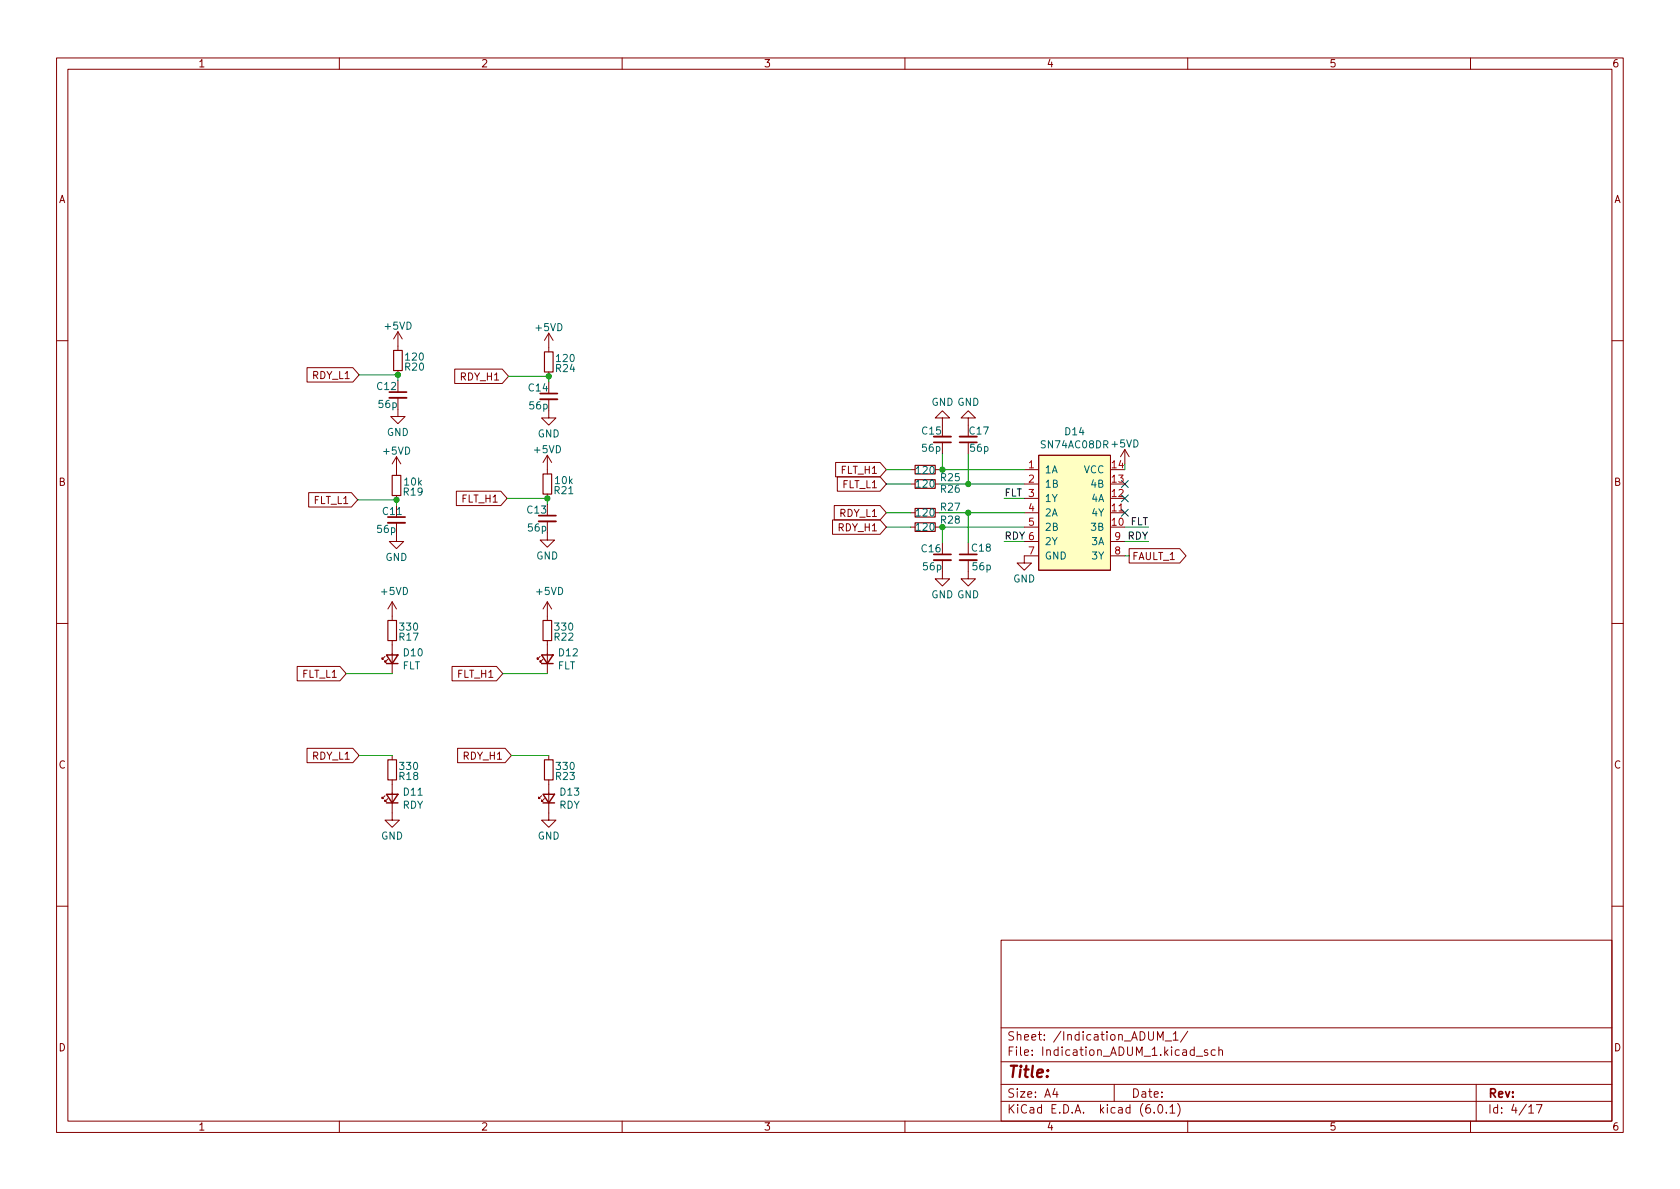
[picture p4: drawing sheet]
<svg xmlns="http://www.w3.org/2000/svg" width="297mm" height="210mm" viewBox="0 0 297 210" stroke-linecap="round" stroke-linejoin="round" font-family="sans-serif">
<g fill="none" stroke="#840000" stroke-width=".18">
<path d="M10 10.2h277v190.1h-277zM12 12.2h273v186.1h-273zM60 10.2v2M110 10.2v2M160 10.2v2M210 10.2v2M260 10.2v2M70.4 58.7v3.3M70.4 58.7l-.8 1.2M70.4 58.7l.7 1.2M97 58.9v3.3M97 58.9l-.7 1.3"/>
<path d="M97 58.9l.8 1.3M10 60.2h2M54.3 65h8.1l1.1 1.3-1.1 1.3h-8.1zM70.4 72.4v1.3h1.2l-1.2 1.2-1.3-1.2h1.3M70.4 65.5v.8M80.4 65.3h8.4l1.1 1.2-1.1 1.3h-8.4zM97 72.6v1.3h1.3l-1.3 1.3-1.2-1.3h1.2M97 65.8v.7M166.6 73.9h1.3l-1.3-1.3-1.2 1.3h1.2v1.3M166.6 78.2v2.1M171.2 73.9h1.3l-1.3-1.3-1.3 1.3h1.3v1.3M198.9 79.5l-.8 1.3"/>
<path d="M198.9 79.5v2.5M198.9 79.5l.7 1.3M285 60.2h2M54.6 87.1h7.5l1.1 1.3-1.1 1.3h-7.5zM70.1 94.5v1.3h1.3l-1.3 1.2-1.3-1.2h1.3M70.1 80.8l-.8 1.2M70.1 80.8v3.3M70.1 87.6v.8M70.1 80.8l.8 1.2M80.7 86.9h7.9l1.1 1.2-1.1 1.3h-7.9zM96.8 94.2v1.3h1.2l-1.2 1.3-1.3-1.3h1.3M96.8 80.5l-.8 1.3"/>
<path d="M96.8 80.5v3.3M96.8 87.4v.7M96.8 80.5l.7 1.3M147.2 91.9h8.4l1.1 1.3-1.1 1.3h-8.4zM147.5 89.4h8.1l1.1 1.3-1.1 1.2h-8.1zM147.7 81.8h7.9l1.1 1.3-1.1 1.2h-7.9zM148 84.3h7.6l1.1 1.3-1.1 1.3h-7.6zM161 83.1h.8M161 90.7h.8M161 85.6h.8M161 93.2h.8M165.4 83.1h.7"/>
<path d="M165.4 90.7h.7M165.4 85.6h.7M165.4 93.2h.7M171.2 99.1v3.3h1.3l-1.3 1.2-1.3-1.2h1.3M171.2 96v2M181.1 83.1h2.5M181.1 90.7h2.5M181.1 85.6h2.5M181.1 88.1h2.5M181.1 93.2h2.5M181.1 95.8h2.5M183.6 80.5h12.7v20.3h-12.7z"/>
<path d="M183.6 98.3h-2.5v1.3h1.3l-1.3 1.2-1.3-1.2h1.3M196.3 90.7h2.6M196.3 95.8h2.6M196.3 98.3h2.6M199.6 97h9l1.1 1.3-1.1 1.3h-9zM10 110.2h2M52.5 117.8h7.6l1.1 1.3-1.1 1.3h-7.6zM68.1 116.1l-.5 .5v-.3v.3h.2M68.6 116.6l-.5 .5v-.3v.3h.2M69.3 106.4v3.3M69.3 113.3v5.8M69.3 106.4l-.7 1.3"/>
<path d="M69.3 106.4l.8 1.3M79.9 117.8h7.9l1.1 1.3-1.1 1.3h-7.9zM95.5 116.1l-.5 .5v-.3v.3h.2M96 116.6l-.5 .5v-.3v.3h.3M96.8 106.4v3.3M96.8 113.3v5.8M96.8 106.4l-.8 1.3M96.8 106.4l.7 1.3M166.6 101.1v1.3h1.3l-1.3 1.2-1.2-1.2h1.2M285 110.2h2M54.3 132.3h8.1l1.1 1.3-1.1 1.3h-8.1zM69.3 137.9v7.1h1.3l-1.3 1.3-1.2-1.3h1.2"/>
<path d="M69.3 133.6v.8M80.9 132.3h8.4l1.1 1.3-1.1 1.3h-8.4zM97 137.9v7.1h1.3l-1.3 1.3-1.2-1.3h1.2M97 133.6v.8M68.1 140.7l-.5 .5v-.2v.2h.2M68.6 141.2l-.5 .5v-.2v.2h.2M95.8 140.7l-.6 .5v-.2v.2h.3M96.3 141.2l-.5 .5v-.2v.2h.2M10 160.2h2M177 166.3h108v32h-108zM285 160.2h2M60 198.3v2"/>
<path d="M110 198.3v2M160 198.3v2M177 194.8h108M177 191.8h108M177 187.8h108M177 181.8h108M186.5 192.5l-.4 1h1M186.9 193v1M197 191.8v3M204.1 196.7v.1M204.6 183.9v-1.5l.5 1.1 .5-1.1v1.5M204.9 195.4l.2-.1a.81 .81 0 0 1 .6 .7 .81 .81 0 0 1-.3 .8h-.2a.81 .81 0 0 1-.6-.6 .81 .81 0 0 1 .3-.8z"/>
<path d="M206 184.1h1.1M206.2 196.7v.1M206.9 195.8l.4-.5v1.5M206.9 196.8h.8M207.4 182.9l.5-.5v1.5M207.4 183.9h.9M208.2 195.1a1.72 1.72 0 0 1 0 2.3M210 198.3v2M210 182.4l-1.3 1.9M211.5 186.8h1.1M213.5 185.7l-.4-.1-.2 .2 .1 .3 .5 .1v.4h-.6M214.9 185.7l-.5-.1-.3 .3v.4l.2 .3h.6"/>
<path d="M215.5 185.8l.2-.2 .4 .1v.9M215.5 185.1v1.5M260 198.3v2M261 191.8v6.5M270.3 195.8l.4-.5v1.5M270.3 196.8h.9M271.7 195.3h.9l-.6 1.5"/>
</g>
<path d="M69.6 62h1.5v3.5h-1.5zM96.3 62.2h1.5v3.6h-1.5zM69.3 84.1h1.6v3.5h-1.6zM96 83.8h1.5v3.6h-1.5zM161.8 84.8h3.6v1.6h-3.6zM161.8 82.3h3.6v1.5h-3.6zM161.8 89.9h3.6v1.5h-3.6zM161.8 92.5h3.6v1.5h-3.6zM68.6 109.7h1.5v3.6h-1.5zM96 109.7h1.5v3.6h-1.5zM68.6 134.4h1.5v3.5h-1.5zM96.3 134.4h1.5v3.5h-1.5z" fill="none" stroke="#840000" stroke-width=".2"/>
<path d="M68.8 70.4h3.1M95.5 70.6h3.1M165.1 77.2h3M169.7 77.2h3M68.6 92.5h3M95.2 92.2h3.1M165.1 99.1h3M169.7 99.1h3" fill="none" stroke="#840000" stroke-width=".33"/>
<path d="M68.8 69.3h3.1M95.5 69.6h3.1M165.1 78.2h3M169.7 78.2h3M68.6 91.4h3M95.2 91.2h3.1M165.1 98h3M169.7 98h3" fill="none" stroke="#840000" stroke-width=".3"/>
<path d="M68.3 115.8h2.1l-1.1 1.5zM68.3 117.3h2.1M95.8 115.8h2l-1 1.5zM95.8 117.3h2M68.3 140.5h2.1l-1.1 1.5zM68.3 142h2.1M96 140.5h2l-1 1.5zM96 142h2" fill="none" stroke="#840000" stroke-width=".25"/>
<path d="M183.6 80.5h12.7v20.3h-12.7z" fill="#ffffc2" stroke="#ffffc2" stroke-width=".18"/>
<g fill="none" stroke="#009600" stroke-width=".18">
<path d="M63.5 66.3h6.9v1M89.9 66.5h7.1v1.1M63.2 88.4h6.9v1M89.7 88.1h7.1v1M156.7 90.7h4.3M156.7 85.6h4.3M156.7 93.2h4.3M156.7 83.1h4.3M166.1 90.7h15M166.1 85.6h15M166.1 83.1h15M166.6 80.3v2.8"/>
<path d="M171.2 80.3v5.3M171.2 90.7v5.3M177.5 88.1h3.6M177.5 95.8h3.6M181.1 93.2h-14.5v2.8M198.9 95.8h4.2M198.9 93.2h4.2M198.9 98.3h.7M61.2 119.1h8.1M88.9 119.1h7.9M63.5 133.6h5.8M90.4 133.6h6.6"/>
</g>
<path d="M198.3 87.5l1.2 1.2M198.3 90.1l1.2 1.2M198.3 85l1.2 1.2M199.5 87.5l-1.2 1.2M199.5 90.1l-1.2 1.2M199.5 85l-1.2 1.2" fill="none" stroke="#000084" stroke-width=".18"/>
<g fill="#009600" stroke="#009600" stroke-width=".18">
<circle cx="97" cy="66.5" r=".46"/>
<circle cx="96.8" cy="88.1" r=".46"/>
<circle cx="171.2" cy="90.7" r=".46"/>
<circle cx="171.2" cy="85.6" r=".46"/>
<circle cx="166.6" cy="93.2" r=".46"/>
<circle cx="166.6" cy="83.1" r=".46"/>
<circle cx="70.1" cy="88.4" r=".46"/>
<circle cx="70.4" cy="66.3" r=".46"/>
</g>
<text font-size="2.8" fill="#840000" x="178" y="190.6">Title:</text>
<g font-size="2.1" fill="#840000">
<text x="178" y="184">Sheet: /Indication_ADUM_1/</text>
<text x="178" y="186.7">File: Indication_ADUM_1.kicad_sch</text>
<text x="178" y="196.9">KiCad E.D.A. kicad (6.0.1)</text>
<text x="178" y="194.1">Size: A4</text>
<text x="200" y="194.1">Date:</text>
<text x="263" y="194.1">Rev:</text>
<text x="263" y="196.9">Id: 4/17</text>
</g>
<g font-size="1.8" fill="#840000">
<text x="35" y="11.9">1</text>
<text x="85" y="11.9">2</text>
<text x="135" y="11.9">3</text>
<text x="185" y="11.9">4</text>
<text x="235" y="11.9">5</text>
<text x="285" y="11.9">6</text>
<text x="10.3" y="35.9">A</text>
<text x="285.3" y="35.9">A</text>
<text x="55.3" y="67">RDY_L1</text>
<text x="81.5" y="67.3">RDY_H1</text>
<text x="148.8" y="83.8">FLT_H1</text>
<text x="10.3" y="85.9">B</text>
<text x="55.5" y="89.1">FLT_L1</text>
<text x="81.7" y="88.9">FLT_H1</text>
<text x="149" y="86.3">FLT_L1</text>
<text x="285.3" y="85.9">B</text>
<text x="148.3" y="93.9">RDY_H1</text>
<text x="148.5" y="91.4">RDY_L1</text>
<text x="200.1" y="99">FAULT_1</text>
<text x="53.5" y="119.8">FLT_L1</text>
<text x="81" y="119.8">FLT_H1</text>
<text x="10.3" y="135.9">C</text>
<text x="55.3" y="134.3">RDY_L1</text>
<text x="82" y="134.3">RDY_H1</text>
<text x="285.3" y="135.9">C</text>
<text x="10.3" y="185.9">D</text>
<text x="285.3" y="185.9">D</text>
<text x="35" y="199.9">1</text>
<text x="85" y="199.9">2</text>
<text x="135" y="199.9">3</text>
<text x="185" y="199.9">4</text>
<text x="235" y="199.9">5</text>
<text x="285" y="199.9">6</text>
</g>
<g font-size="1.8" fill="#006464">
<text x="68.1" y="58.3">+5VD</text>
<text x="94.8" y="58.5">+5VD</text>
<text x="71.7" y="65.5">R20</text>
<text x="71.8" y="63.7">120</text>
<text x="98.3" y="65.8">R24</text>
<text x="98.5" y="64">120</text>
<text x="66.7" y="69">C12</text>
<text x="93.5" y="69.2">C14</text>
<text x="164.7" y="71.7">GND GND</text>
<text x="67" y="72.1">56p</text>
<text x="68.4" y="77.1">GND</text>
<text x="93.7" y="72.4">56p</text>
<text x="95" y="77.3">GND</text>
<text x="163.1" y="76.8">C15</text>
<text x="171.5" y="76.8">C17</text>
<text x="188.4" y="77">D14</text>
<text x="67.9" y="80.4">+5VD</text>
<text x="94.5" y="80.1">+5VD</text>
<text x="162.1" y="83.8">120</text>
<text x="163.1" y="79.9">56p</text>
<text x="171.6" y="79.9">56p</text>
<text x="184.2" y="79.3">SN74AC08DR +5VD</text>
<text x="184.7" y="83.7">1A</text>
<text x="191.6" y="83.7">VCC</text>
<text x="71.4" y="87.6">R19</text>
<text x="71.5" y="85.8">10k</text>
<text x="98.1" y="87.4">R21</text>
<text x="98.2" y="85.6">10k</text>
<text x="162.1" y="86.2">120</text>
<text x="166.4" y="87.1">R26</text>
<text x="166.4" y="85.1">R25</text>
<text x="184.7" y="86.2">1B</text>
<text x="184.7" y="88.8">1Y</text>
<text x="193.1" y="88.8">4A</text>
<text x="193.1" y="86.2">4B</text>
<text x="66.8" y="94.2">56p</text>
<text x="67.7" y="91.1">C11</text>
<text x="93.3" y="90.8">C13</text>
<text x="93.4" y="94">56p</text>
<text x="162.1" y="91.3">120</text>
<text x="162.1" y="93.8">120</text>
<text x="166.4" y="90.3">R27</text>
<text x="184.7" y="91.3">2A</text>
<text x="184.7" y="93.8">2B</text>
<text x="193.1" y="93.8">3B</text>
<text x="193.2" y="91.3">4Y</text>
<text x="68.1" y="99.2">GND</text>
<text x="94.8" y="98.9">GND</text>
<text x="163" y="97.7">C16</text>
<text x="163.3" y="100.8">56p</text>
<text x="171.9" y="97.5">C18</text>
<text x="172" y="100.8">56p</text>
<text x="184.7" y="96.4">2Y</text>
<text x="184.7" y="98.9">GND</text>
<text x="193.1" y="96.4">3A</text>
<text x="193.2" y="98.9">3Y</text>
<text x="67.5" y="105.2">+5VD</text>
<text x="94.9" y="105.2">+5VD</text>
<text x="164.6" y="105.8">GND GND</text>
<text x="179.1" y="103">GND</text>
<text x="70.6" y="113.3">R17</text>
<text x="70.8" y="111.5">330</text>
<text x="98.1" y="113.3">R22</text>
<text x="98.2" y="111.5">330</text>
<text x="71.1" y="118.4">FLT</text>
<text x="71.4" y="116">D10</text>
<text x="98.6" y="118.4">FLT</text>
<text x="98.9" y="116">D12</text>
<text x="70.6" y="137.9">R18</text>
<text x="70.8" y="136.1">330</text>
<text x="98.3" y="137.9">R23</text>
<text x="98.5" y="136.1">330</text>
<text x="71.1" y="143">RDY</text>
<text x="71.4" y="140.7">D11</text>
<text x="98.8" y="143">RDY</text>
<text x="99.1" y="140.7">D13</text>
<text x="67.4" y="148.5">GND</text>
<text x="95" y="148.5">GND</text>
</g>
<g font-size="1.8" fill="#a90000">
<text x="181.9" y="82.8">1</text>
<text x="181.9" y="85.3">2</text>
<text x="196.6" y="87.9">12</text>
<text x="196.6" y="85.3">13</text>
<text x="181.9" y="90.4">4</text>
<text x="181.9" y="93">5</text>
<text x="196.6" y="90.4">11</text>
<text x="181.9" y="98">7</text>
<text x="197.1" y="98">8</text>
</g>
<g font-size="1.8" fill="#009600">
<text x="196.6" y="82.8">14</text>
<text x="166.4" y="92.6">R28</text>
</g>
<g font-size="1.8" fill="#0f0f0f">
<text x="177.5" y="87.8">FLT 3</text>
<text x="177.5" y="95.4">RDY 6</text>
<text x="196.6" y="93">10 FLT</text>
<text x="197.1" y="95.5">9 RDY</text>
</g>
</svg>
